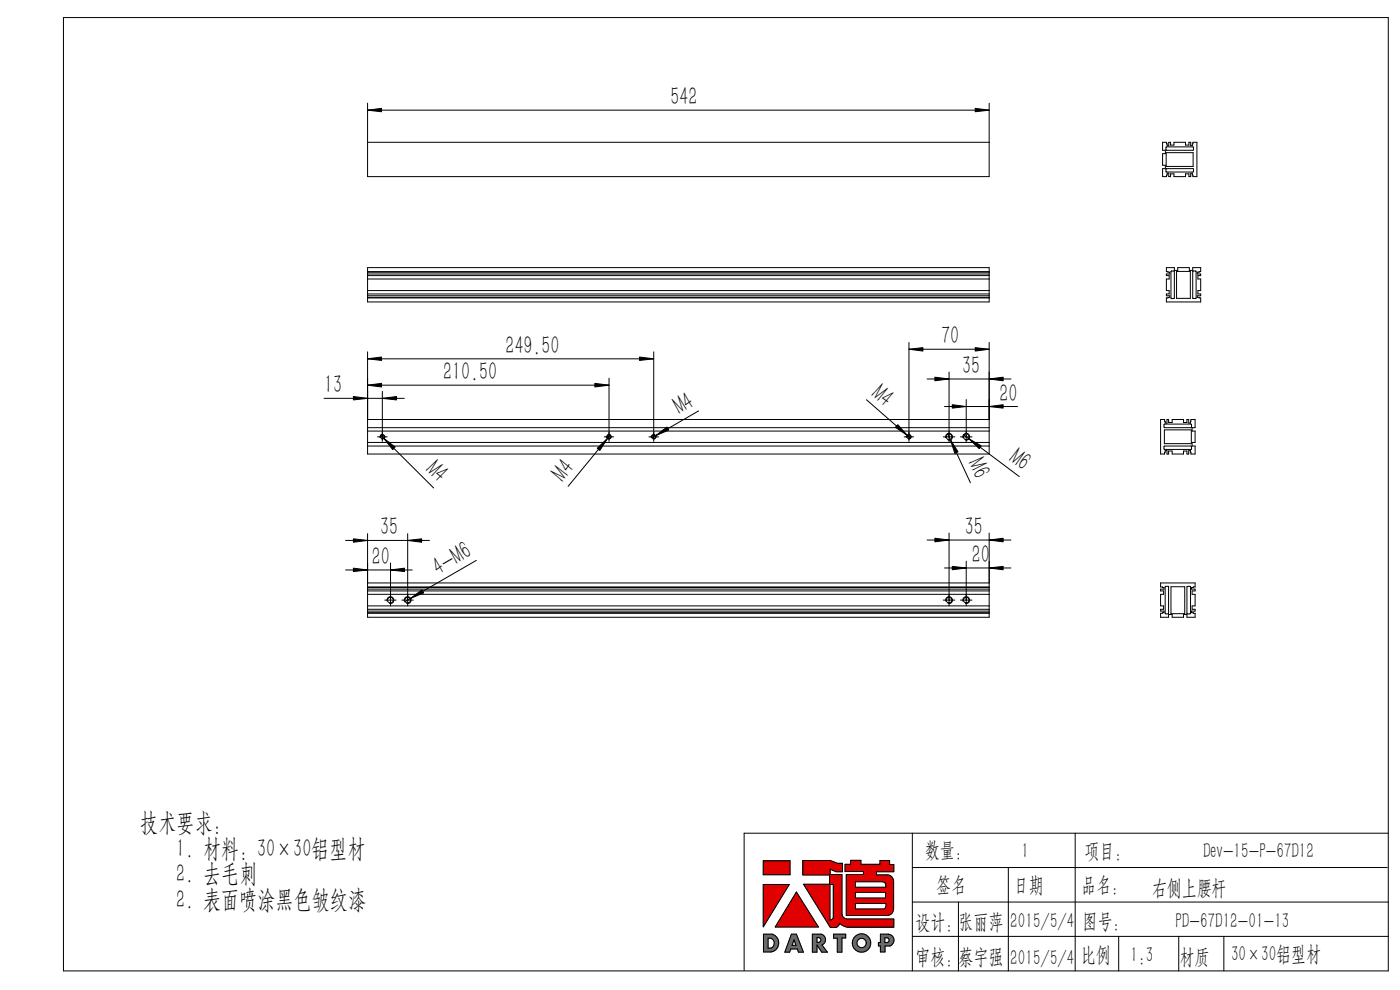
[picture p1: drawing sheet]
<svg xmlns="http://www.w3.org/2000/svg" width="297mm" height="210mm" viewBox="0 0 297 210" stroke-linecap="round" stroke-linejoin="round" font-family="sans-serif">
<g fill="none" stroke="#000" stroke-width=".21">
<path d="M13.5 3.7h281v202.3h-281zM78 30.2h131.8M78 21.9v15.6h131.8v-15.6M78 23.4h131.8M246.6 30.2h.9l.1 .7h.3v-.7h.4v.6h.7v-.6h2.5v.6h.7v-.6h.4v.7h.3l.2-.7h.8v7.3h-.8l-.2-.8h-.3v.8h-.4v-.6h-.7v.6h-2.5v-.6h-.7v.6h-.4v-.8h-.3l-.1 .8h-.9v-1.7h.6v-.7h-.6v-2.5h.6v-.7h-.6zM247.4 31.2h5.8v.6l-5.8 .1zM247.4 35.8h5.8v.6l-5.8 .1zM247.4 32.4h5.7v2.9h-5.7zM78 57.6h131.8M78 56.8h131.8v7.3h-131.8zM78 58.1h131.8M78 58.5h131.8"/>
<path d="M78 59.2h131.8M78 57.7h131.8M247.4 56.8h1.7v.6h.8v-.6h2.4v.6h.7v-.6h1.7v.8l-.7 .1v.4h.7v.4h-.6v.7h.6v2.4h-.6v.8h.6v.3h-.7v.4l.7 .1v.9h-7.3v-.9l.8-.1v-.4h-.8v-.3h.6v-.8h-.6v-2.4h.6v-.7h-.6v-.4h.8v-.4l-.8-.1zM248.4 57.5l.7 .1v5.7h-.7zM249.6 57.6h2.9v5.7h-2.9zM253 57.5h.7v5.8h-.7zM78 61.6h131.8M78 62.4h131.8M78 62.7h131.8M78 63.2h131.8M78 63.1h131.8M78 76.1h60.7"/>
<path d="M138.7 74.6v19M192.8 72.6v21M192.8 74.1h17M201.3 78.9v15M209.8 72.6v23.7h-131.8v-21.7M68.7 84.5h17.1M78 90.7h131.8M78 89h131.8M78 91.4h131.8M78 93.9h131.8M78 94.6h131.8M78 81.7h51.2"/>
<path d="M80.1 92.7h2M80.6 92.8a.5 .5 0 0 1 .5-.6 .5 .5 0 0 1 .5 .5 .5 .5 0 0 1-.6 .4M80.8 92.3l11.2 11.2M81.1 83v10.6M128.2 92.7h2M128.7 92.8a.5 .5 0 0 1 .4-.6 .5 .5 0 0 1 .6 .5 .5 .5 0 0 1-.6 .4M129.2 80.2v13.4M129.5 92.3l-9 10.9M137.7 92.7h2M138.2 92.8a.49 .49 0 0 1 .4-.6 .49 .49 0 0 1 .6 .5 .49 .49 0 0 1-.6 .4M148.2 87.2l-9.9 5.7M183.8 84.8l9.4 8.2"/>
<path d="M191.8 92.7h2M192.4 92.8a.49 .49 0 0 1 .4-.6 .49 .49 0 0 1 .5 .5 .49 .49 0 0 1-.6 .4M196.7 80.4h17.8M200.1 92.7h2.5M200.4 86.2h15.5M200.6 92.8a.73 .73 0 0 1 .7-.9 .73 .73 0 0 1 .7 .8 .73 .73 0 0 1-.9 .6M201 92l4.9 10.4M203.8 92.7h2.4M204.3 92.8a.74 .74 0 0 1 .6-.9 .74 .74 0 0 1 .8 .8 .74 .74 0 0 1-.9 .6M204.4 92.2l11.8 8.9M205 84.8v9.1M246.2 89h.9l.1 .7h.4v-.7h.3v.6h.8v-.6h2.4v.6h.7v-.6h.4v.7h.4v-.7h.9v1.7h-.6v.7h.6v2.5h-.6v.7h.6v1.7h-.9v-.7h-.4v.7h-.4v-.6h-.7v.6h-2.4v-.6h-.8v.6h-.3v-.7h-.4l-.1 .7h-.9z"/>
<path d="M247 94.6h5.8v.7h-5.8zM247 90h5.7l.1 .7h-5.7l-.2-.1zM247 91.2h5.7v2.9h-5.7zM73.3 114.6h17.8M82.8 119.4v9.1M86.5 113.2v15.3M101 118.9l-15.1 8.8M196.7 114.6h17.8M201.3 113.1v15.4M205 119v9.5M209.8 113.1v17.8h-131.8v-17.7M73.3 120.9h14.2"/>
<path d="M78 124.5h131.8M78 123.7h131.8M78 125h131.8M78 125.3h131.8M78 126.1h131.8M78 128.5h131.8M78 129.2h131.8M78 129.6h131.8M78 130.1h131.8M78 124.6h131.8M78 130h131.8M81.6 127.3h2.4"/>
<path d="M82.1 127.5a.73 .73 0 0 1 .7-.9 .73 .73 0 0 1 .8 .8 .73 .73 0 0 1-1 .6M85.3 127.3h2.4M85.8 127.5a.73 .73 0 0 1 .6-.9 .73 .73 0 0 1 .8 .8 .73 .73 0 0 1-.9 .6M200.1 127.3h2.5M200.4 120.5h14.1M200.6 127.5a.73 .73 0 0 1 .7-.9 .73 .73 0 0 1 .7 .8 .73 .73 0 0 1-.9 .6M203.8 127.3h2.4M204.3 127.5a.74 .74 0 0 1 .6-.9 .74 .74 0 0 1 .8 .7 .74 .74 0 0 1-.9 .7M246.2 123.7h7.3v.8l-.7 .1v.4h.7v.3h-.6v.8h.6v2.4h-.6v.7h.6v.4h-.7v.4l.7 .1v.8h-1.7v-.6h-.7v.6h-2.4v-.6h-.8v.6h-1.7v-.8l.7-.1v-.4h-.7v-.4h.6v-.7h-.6v-2.4h.6v-.8h-.6v-.3h.7v-.4l-.7-.1zM247.2 124.5l.7-.1v5.8l-.7-.1zM248.4 124.5h2.9v5.7h-2.9zM251.8 124.5h.8l-.1 5.7-.7-.1z"/>
<path d="M193.5 176.7v29.3M228.1 176.7v29.3M294.5 176.7h-136.6v29.2M161.9 187.6h5.5l-5.5 9zM161.9 182.6h5.7v2.9h-5.7zM162 198.2h1.9a1.95 1.95 0 0 1 1.3 2 1.95 1.95 0 0 1-1.6 1.7h-1.6zM162.9 199a1.08 1.08 0 0 1 1.4 1.1 1.08 1.08 0 0 1-1.4 1zM167.9 198.2h1.1l1.4 3.8h-1l-.2-.7h-1.4l-.3 .7h-1zM168.4 199.3l.5 1.2h-.9zM169 189.2l4.6 7.4h-9.1zM170.3 182.5h5.8l1.5 .6h1.1v1.8h-1.3l-1.3-.5v1.1h2.5v8.3a1.16 1.16 0 0 0 1.1 1.1h9.9v1.8h-9.9l-1.6-.8-.6 .7-1.4 .1-5.6-9.1h5.5v-2h-5.7zM172.3 198.2h1.9a1.2 1.2 0 0 1 .9 1 1.2 1.2 0 0 1-.7 1.2l1.1 1.6h-1.2l-1-1.6v1.6h-1z"/>
<path d="M173.3 198.9h.4a.52 .52 0 0 1 .5 .5 .52 .52 0 0 1-.5 .5h-.4zM176.1 187.6h.7v7.1l-.4 .5h-.3zM176.8 198.2h2.6v.8h-.8v3h-1v-3h-.8zM179.3 183.3h1.2v-.8h2.1v.8h4.1v-.8h2v.9h.9v1.5h-3.7v.7h2.3a1.37 1.37 0 0 1 1.4 1.3v5.9a1.37 1.37 0 0 1-1.4 1.4h-8.7v-8.7h3.7v-.6h-3.9zM181.4 187h5.8a.73 .73 0 0 1 .7 .7v.5h-6.5zM181.5 191.6h6.5v.6a.65 .65 0 0 1-.7 .6h-5.8zM181.5 189.3h6.4v1.2h-6.4zM186.8 198.2h1.7a1.29 1.29 0 0 1 1.2 1.1 1.29 1.29 0 0 1-.9 1.4h-1.1v1.2h-.9v-1.2h-.4v-.8h.4zM187.7 198.9h.6a.52 .52 0 0 1 .3 .5 .52 .52 0 0 1-.4 .5h-.5zM193.5 191.3h101M193.5 198.6h101M193.5 184h100.8"/>
<path d="M203.3 191.3v14.7M213.9 184v22M237.3 198.6v7.4M250.1 198.6v7.4M259.6 198.6v7.4"/>
<circle cx="81.1" cy="92.6" r=".39"/>
<circle cx="129.2" cy="92.6" r=".39"/>
<circle cx="138.7" cy="92.6" r=".39"/>
<circle cx="192.8" cy="92.6" r=".39"/>
<circle cx="201.3" cy="92.6" r=".62"/>
<circle cx="205" cy="92.7" r=".61"/>
<circle cx="82.8" cy="127.3" r=".61"/>
<circle cx="86.5" cy="127.3" r=".59"/>
<circle cx="201.3" cy="127.3" r=".59"/>
<circle cx="205" cy="127.3" r=".59"/>
<circle cx="182.8" cy="200" r="1.97"/>
<circle cx="182.8" cy="200" r=".99"/>
</g>
<g fill="#6a6a6a" stroke="#6a6a6a" stroke-width=".21">
<path d="M162 198.2v3.7l2-.1 .7-.5 .4-.7a1.9 1.9 0 0 0-1.2-2.4zM162.9 199l.8 .1 .6 .7-.2 .9-.5 .4h-.7z" fill-rule="evenodd"/>
<path d="M167.9 198.2l-1.4 3.8h1l.3-.7h1.4l.2 .7h1l-1.4-3.8zM168.4 199.3l.5 1.2h-.9z" fill-rule="evenodd"/>
<path d="M172.3 198.2v3.8h1v-1.6l1 1.6h1.2l-1.1-1.6 .5-.4 .2-.3v-.6l-.2-.5-.6-.4zM173.3 198.9h.5l.3 .2 .1 .3-.3 .4-.6 .1z" fill-rule="evenodd"/>
<path d="M176.8 198.2h2.6v.8h-.8v3h-1v-3h-.8z" fill-rule="evenodd"/>
<path d="M180.8 200a1.95 1.95 0 0 0 3.9 0 1.95 1.95 0 0 0-3.9 0zM181.8 200a1 1 0 0 1 2 0 1 1 0 0 1-2 0z" fill-rule="evenodd"/>
<path d="M186.8 198.2v1.7h-.4v.8h.4v1.2h.9v-1.2h1.1l.5-.3 .3-.6v-.7l-.2-.4-.6-.5zM187.7 198.9h.6l.3 .2v.4l-.1 .3-.8 .1z" fill-rule="evenodd"/>
</g>
<g fill="#e10000" stroke="#e10000" stroke-width=".21">
<path d="M161.9 187.6h5.5l-5.5 9z"/>
<path d="M169 189.2l4.6 7.4h-9.1z"/>
<path d="M161.9 182.6h5.7v2.9h-5.7z" fill-rule="evenodd"/>
<path d="M170.3 182.5v3.1h5.7v2h-5.5l5.6 9.1h1.2l.6-.4a.3 .3 0 0 1 .3-.4 .3 .3 0 0 1 .3 .3l1.2 .5h9.9v-1.8h-10.1l-.5-.2-.4-.8v-8.4h-2.5v-1.1l1.3 .5h1.3v-1.8h-1.1l-1.5-.6zM176.1 187.6h.7v7.1l-.4 .5h-.3z" fill-rule="evenodd"/>
<path d="M181.5 189.3h6.4v1.2h-6.4zM179.3 183.3v1.6h3.9v.6h-3.7v8.7h8.9l.6-.3 .3-.3 .3-.6-.1-6.5-.3-.5-.7-.4h-2.6v-.7h3.7v-1.5h-.9v-.9h-2v.8h-4.1v-.8h-2.1v.8zM181.4 187h5.9l.5 .4 .1 .8h-6.5zM181.5 191.6h6.5v.8l-.5 .4h-6z" fill-rule="evenodd"/>
</g>
<g fill="#000" stroke="#000" stroke-width=".21">
<path d="M78 23.4l2.9-.4v.7zM206.9 23l2.9 .4-2.9 .3zM78 76.1l2.9-.4v.8zM135.7 75.7l3 .4-3 .4zM192.8 74.1l3-.4v.8zM206.9 73.7l2.9 .4-2.9 .4zM75 84.1l3 .4-3 .3zM78 81.7l2.9-.4v.8zM81.1 84.5l3-.4v.7zM81.4 93l2.4 1.8-.5 .6zM126.7 95.1l2.2-2.1-1.6 2.5zM126.2 81.3l3 .4-3 .4z"/>
<path d="M139.1 92.4l2.4-1.8 .4 .6zM190.5 90.1l1.9 2.2-2.5-1.7zM198.3 80l3 .4-3 .4zM201.6 93.3l1.6 2.5-.6 .4zM202 85.9l3 .3-3 .4zM205.6 93.1l2.6 1.5-.5 .6zM209.8 80.4l3-.4v.8zM209.8 86.2l3-.3v.7zM75 114.3l3 .3-3 .4zM86.5 114.6l3-.3v.7zM198.3 114.2l3 .4-3 .3zM209.8 114.6l3-.4v.7z"/>
<path d="M75 120.5l3 .4-3 .3zM82.8 120.9l3-.4v.7zM87.1 126.9l2.4-1.8 .4 .7zM202 120.1l3 .4-3 .4zM209.8 120.5l3-.4v.8z"/>
</g>
<g font-size="5.5">
<text x="142.2" y="22.3">542</text>
<text x="107.3" y="75.1">249.50</text>
<text x="199.6" y="73">70</text>
<text x="68.7" y="83.4">13</text>
<text x="94" y="80.6">210.50</text>
<text x="184.6" y="83.9" transform="rotate(41 184.6 83.9)">M4</text>
<text x="204.1" y="79.3">35</text>
<text x="144.2" y="88.1" transform="rotate(-30 144.2 88.1)">M4</text>
<text x="212" y="85.2">20</text>
<text x="90.1" y="99.8" transform="rotate(45 90.1 99.8)">M4</text>
<text x="205.3" y="98.3" transform="rotate(65 205.3 98.3)">M6</text>
<text x="213.8" y="97.7" transform="rotate(37 213.8 97.7)">M6</text>
<text x="119.5" y="102.4" transform="rotate(-50 119.5 102.4)">M4</text>
<text x="80.6" y="113.6">35</text>
<text x="204.7" y="113.5">35</text>
<text x="78.9" y="119.8">20</text>
<text x="206.2" y="119.4">20</text>
<text x="93" y="122.1" transform="rotate(-30 93 122.1)">4-M6</text>
<text x="29.8" y="176.2">技术要求:</text>
<text x="37.4" y="181.7">1. 材料: 30×30铝型材</text>
<text x="37.4" y="187.2">2. 去毛刺</text>
<text x="37.4" y="192.7">2. 表面喷涂黑色皱纹漆</text>
</g>
<g font-size="4.6">
<text x="196.2" y="181.8">数量：</text>
<text x="216.7" y="182">1</text>
<text x="230.1" y="182">项目：</text>
<text x="255.2" y="182">Dev-15-P-67D12</text>
<text x="198.6" y="189.2">签名</text>
<text x="215.1" y="189.2">日期</text>
<text x="229.4" y="189.2">品名：</text>
<text x="244.3" y="189.8">右侧上腰杆</text>
<text x="194.2" y="197.1">设计：张丽萍</text>
<text x="214.3" y="196.8">2015/5/4</text>
<text x="229.6" y="196.8">图号：</text>
<text x="249.4" y="196.8">PD-67D12-01-13</text>
<text x="261.1" y="203.9">30×30铝型材</text>
<text x="194.2" y="204.4">审核：蔡宇强</text>
<text x="214.3" y="204.7">2015/5/4</text>
<text x="229.3" y="204">比例</text>
<text x="239.9" y="204">1:3</text>
<text x="250.2" y="204.4">材质</text>
</g>
</svg>
